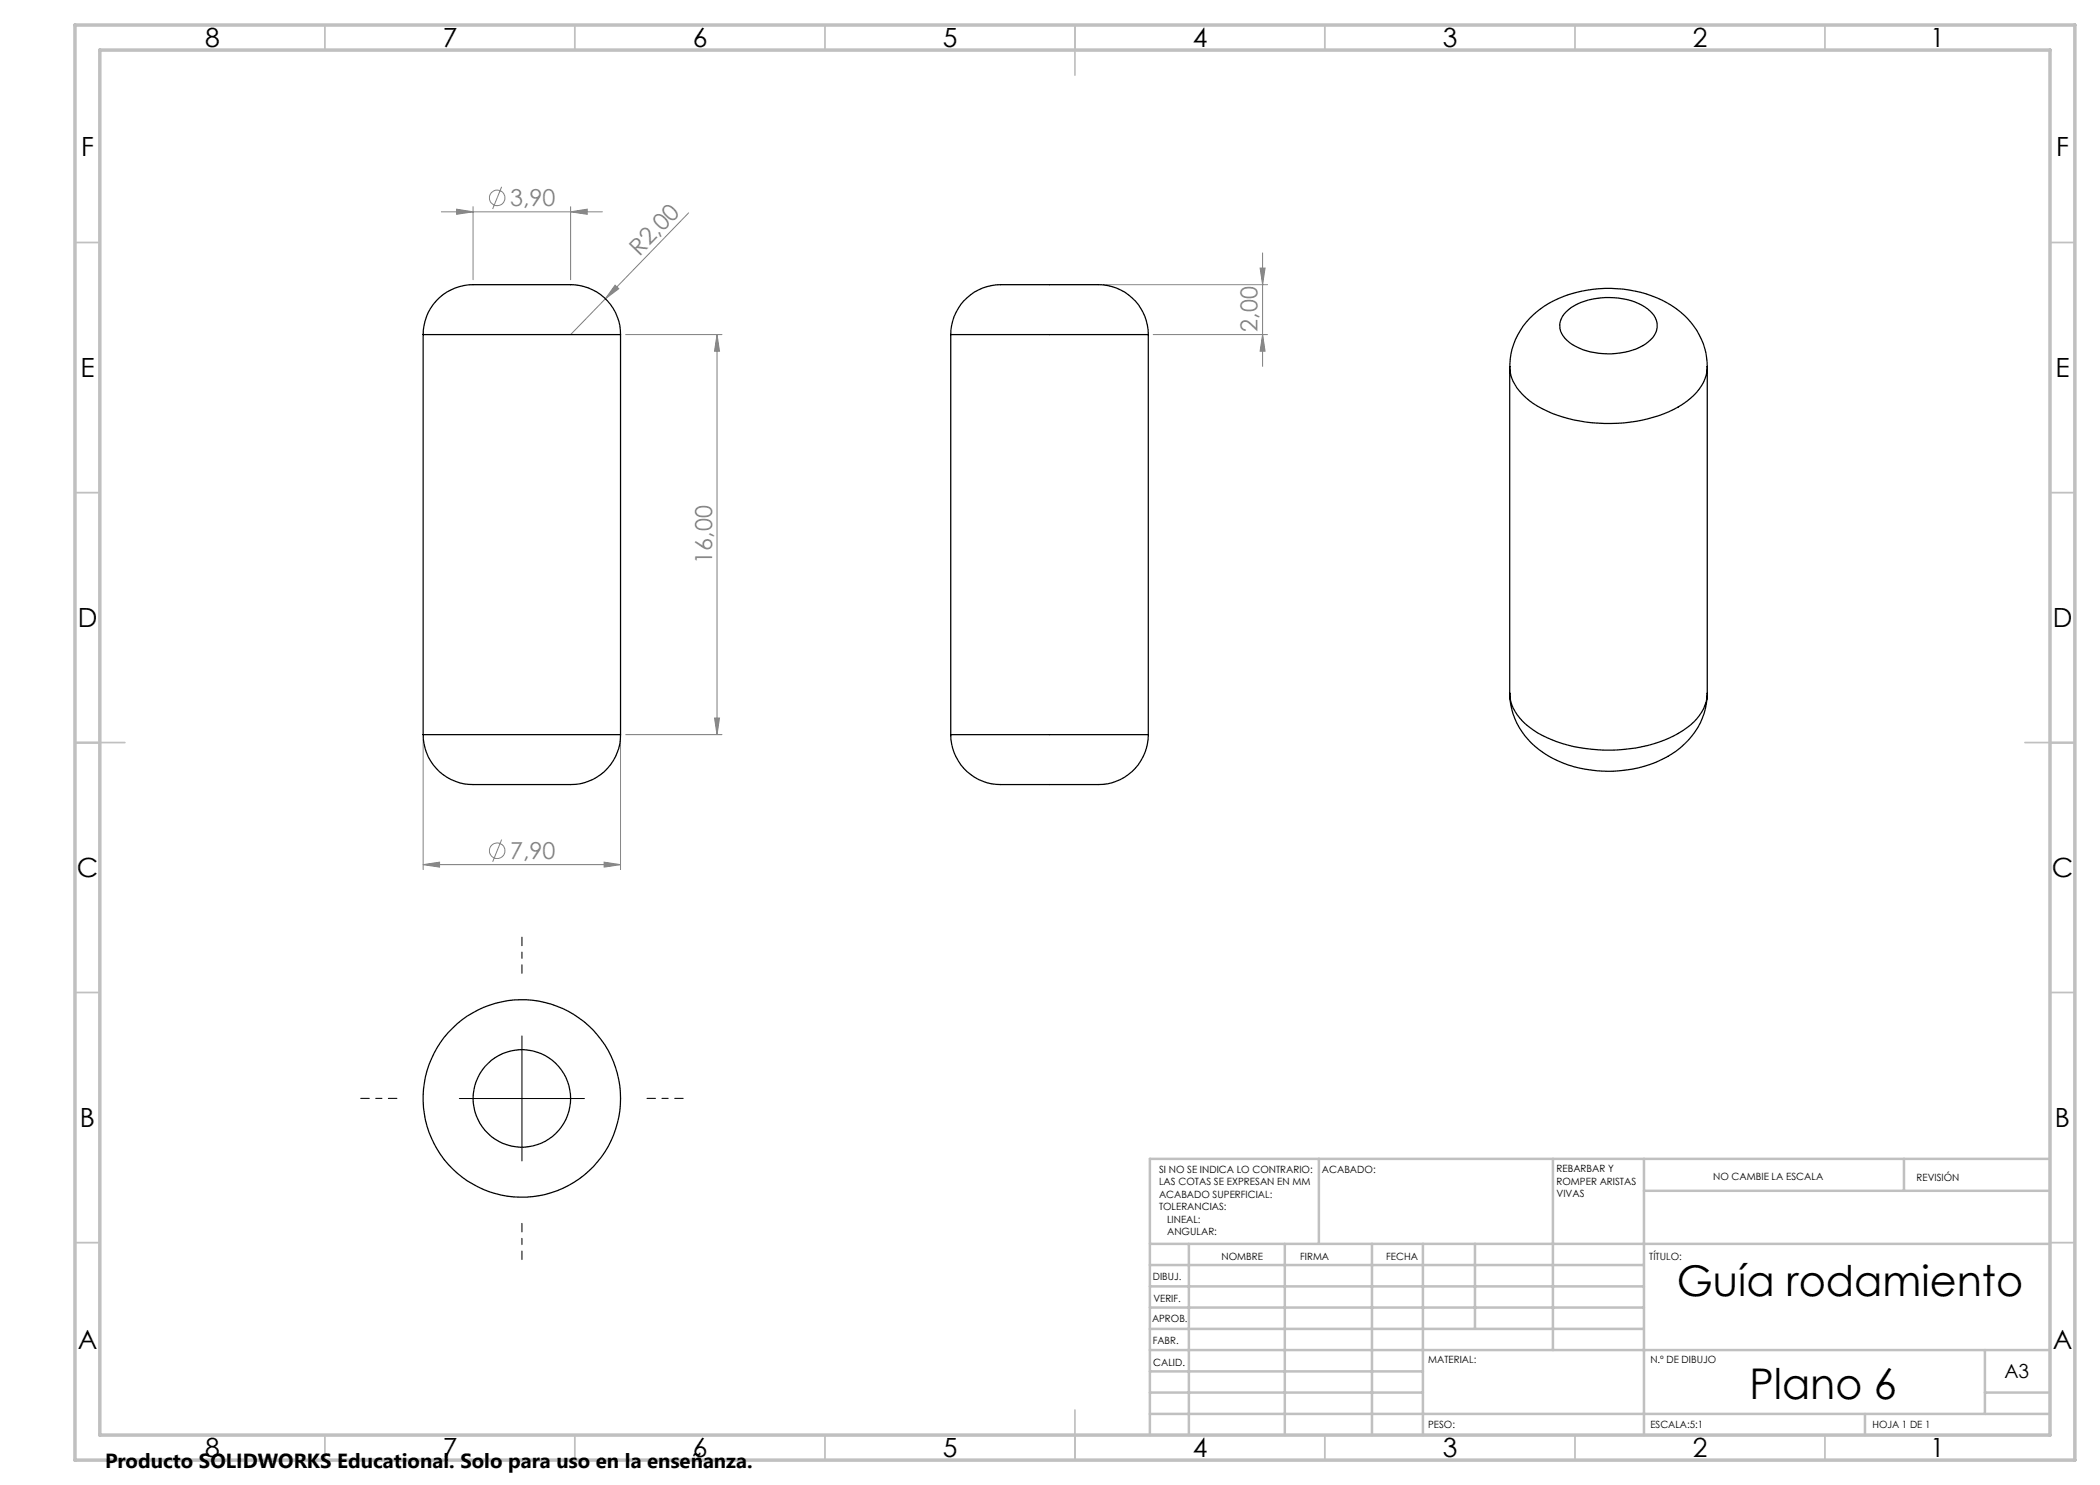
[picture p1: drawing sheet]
<svg xmlns="http://www.w3.org/2000/svg" width="420mm" height="297mm" viewBox="0 0 420 297" stroke-linecap="round" stroke-linejoin="round" font-family="sans-serif">
<g fill="none" stroke="#808080" stroke-width=".2">
<path d="M100.3 37.4l-1.8 4.4M88.3 42.4h32.2M91.3 41.8l3.3 .6-3.3 .5zM94.6 41.3v14.6M114.1 42.4l3.3-.6v1.1zM114.1 41.3v14.6M123 57l.8 .7-2.7 2.1zM137.7 42.6l-23.6 24.3M220.7 56.9h32.8M252 53.6h1l-.5 3.3zM252.5 50.6v22.7M125.1 66.9h19.3"/>
<path d="M143.4 66.9l.5 3.3h-1zM143.4 66.9v80M230.6 66.9h22.9M252.5 66.9l.5 3.3h-1zM84.6 147.9v26M124.1 147.9v26M125.1 146.9h19.3M142.9 143.6h1l-.5 3.3zM84.6 172.9l3.3-.5v1zM84.6 172.9h39.5M100.3 167.9l-1.8 4.5M120.8 172.4l3.3 .5-3.3 .5z"/>
<circle cx="99.4" cy="39.6" r="1.55"/>
<circle cx="99.4" cy="170.1" r="1.56"/>
</g>
<path d="M104.4 194.7v-7.3M79.4 219.7h-7.3M129.4 219.7h7.2M104.4 244.7v7.2" fill="none" stroke="#000" stroke-width=".2" stroke-dasharray="15.2 1.3 1.3 1.3" stroke-dashoffset="13.5"/>
<path d="M91.9 219.7h25M104.4 207.2v25" fill="none" stroke="#000" stroke-width=".2"/>
<g fill="none" stroke="#c0c0c0" stroke-width=".35">
<path d="M65 5v5M115 5v5M165 5v5M215 5v10M265 5v5M315 5v5M365 5v5M15 48.5h5M410 48.5h5M15 98.5h5M410 98.5h5M15 148.5h10"/>
<path d="M405 148.5h10M15 198.5h5M410 198.5h5M15 248.5h5M410 248.5h5M65 287v5M115 287v5M165 287v5M215 282v10M265 287v5M315 287v5M365 287v5"/>
</g>
<g fill="none" stroke="#c0c0c0" stroke-width=".5">
<path d="M263.8 231.8v17M310.6 231.8v38.2M328.8 231.8v55.2M328.8 238.2h81.2M380.8 231.8v6.4M410 231.8h-180v55.2M230 248.8h180M230 257.3h98.8M230 253h98.8M237.8 248.8v38.2M257 248.8v38.2M274.4 248.8v38.2"/>
<path d="M284.6 248.8v38.2M295 248.8v17M230 265.8h98.8M230 261.5h98.8M230 278.5h54.6M230 274.3h54.6M230 270h180M397 278.5h13M397 270v12.8M230 282.8h180M373 282.8v4.2"/>
</g>
<path d="M15 5h400v287h-400zM20 10h390v277h-390z" fill="none" stroke="#c0c0c0" stroke-width=".7"/>
<g fill="#808080">
<path d="M123 57l.8 .7-2.7 2.1z"/>
<path d="M114.1 42.4l3.3-.6v1.1zM91.3 41.8l3.3 .6-3.3 .5z"/>
<path d="M84.6 172.9l3.3-.5v1zM120.8 172.4l3.3 .5-3.3 .5z"/>
<path d="M142.9 143.6h1l-.5 3.3zM143.4 66.9l.5 3.3h-1z"/>
<path d="M252 53.6h1l-.5 3.3zM252.5 66.9l.5 3.3h-1z"/>
</g>
<g fill="none" stroke="#000" stroke-width=".25">
<path d="M84.6 66.9a10.1 10.1 0 0 1 11.4-10h16.3a10.6 10.6 0 0 1 11.5 7.3l.3 2.7M84.6 66.9h39.5M84.6 66.9v80M124.1 66.9v80M190.1 66.9a10.1 10.1 0 0 1 11.2-10h16.2a11.6 11.6 0 0 1 9.5 3.3 10 10 0 0 1 2.7 6.7M190.1 66.9h39.6M190.1 66.9v80M229.7 66.9v80M302 73.3a15 15 0 0 1 9.7-13.6 25.1 25.1 0 0 1 23.5 2 14.5 14.5 0 0 1 6.3 11.6M313.2 62.4a13.1 13.1 0 0 1 10.5-2.8 9.5 9.5 0 0 1 7.3 3.9 3.7 3.7 0 0 1-1.3 4.8 14.3 14.3 0 0 1-11.6 2.1 8.2 8.2 0 0 1-6-4.1 3.7 3.7 0 0 1 1.1-3.9zM341.5 73.3a8.6 8.6 0 0 1-4.2 7 27.3 27.3 0 0 1-16.4 4.4 26.5 26.5 0 0 1-15-4.6 9.1 9.1 0 0 1-4-6.8v65.3a9.3 9.3 0 0 0 4.8 7.4 28.6 28.6 0 0 0 19.2 3.8 21.7 21.7 0 0 0 13.4-6 8 8 0 0 0 2.2-5.2M341.5 73.3v65.3"/>
<path d="M302 138.6a15 15 0 0 0 9.5 13.5 25.1 25.1 0 0 0 23.7-1.9 14.2 14.2 0 0 0 6.3-11.6M84.6 146.9a10.1 10.1 0 0 0 11.4 10h16.3a10.6 10.6 0 0 0 10.8-5.5 9.2 9.2 0 0 0 1-4.5M84.6 146.9h39.5M190.1 146.9a10.1 10.1 0 0 0 11.2 10h16.8a10.2 10.2 0 0 0 11.6-10M190.1 146.9h39.6"/>
<circle cx="104.4" cy="219.7" r="19.7"/>
<circle cx="104.4" cy="219.7" r="9.8"/>
</g>
<g font-size="8.5">
<text x="335.4" y="259.3">Guía rodamiento</text>
<text x="349.9" y="279.7">Plano 6</text>
</g>
<g font-size="5.3">
<text x="41" y="9.5">8</text>
<text x="88.5" y="9.5">7</text>
<text x="138.5" y="9.5">6</text>
<text x="188.5" y="9.5">5</text>
<text x="238.5" y="9.5">4</text>
<text x="288.5" y="9.5">3</text>
<text x="338.5" y="9.5">2</text>
<text x="386" y="9.5">1</text>
<text x="16.2" y="31.2">F</text>
<text x="411.2" y="31.2">F</text>
<text x="16.1" y="75.5">E</text>
<text x="411.1" y="75.5">E</text>
<text x="15.5" y="125.5">D</text>
<text x="410.5" y="125.5">D</text>
<text x="15.4" y="175.5">C</text>
<text x="410.4" y="175.5">C</text>
<text x="16" y="225.5">B</text>
<text x="411" y="225.5">B</text>
<text x="15.5" y="269.7">A</text>
<text x="410.5" y="269.7">A</text>
<text x="41" y="291.5">8</text>
<text x="88.5" y="291.5">7</text>
<text x="138.5" y="291.5">6</text>
<text x="188.5" y="291.5">5</text>
<text x="238.5" y="291.5">4</text>
<text x="288.5" y="291.5">3</text>
<text x="338.5" y="291.5">2</text>
<text x="386" y="291.5">1</text>
</g>
<g font-size="4.7" fill="#808080">
<text x="102" y="41.3">3,90</text>
<text x="127.9" y="51.3" transform="rotate(-46 127.9 51.3)">R2,00</text>
<text x="251.5" y="66.4" transform="rotate(-90 251.5 66.4)">2,00</text>
<text x="142.4" y="112.7" transform="rotate(-90 142.4 112.7)">16,00</text>
<text x="102" y="171.8">7,90</text>
</g>
<text font-size="4.1" x="21" y="293.7">Producto SOLIDWORKS Educational. Solo para uso en la enseñanza.</text>
<text font-size="3.9" x="400.9" y="275.5">A3</text>
<g font-size="2">
<text x="231.8" y="234.6">SI NO SE INDICA LO CONTRARIO:</text>
<text x="231.8" y="237.1">LAS COTAS SE EXPRESAN EN MM</text>
<text x="231.8" y="239.6">ACABADO SUPERFICIAL:</text>
<text x="264.4" y="234.6">ACABADO:</text>
<text x="311.3" y="234.5">REBARBAR Y</text>
<text x="311.3" y="237">ROMPER ARISTAS</text>
<text x="311.3" y="239.5">VIVAS</text>
<text x="342.6" y="236">NO CAMBIE LA ESCALA</text>
<text x="383.3" y="236.2">REVISIÓN</text>
<text x="231.8" y="242.1">TOLERANCIAS:</text>
<text x="233.4" y="244.6">LINEAL:</text>
<text x="233.4" y="247.1">ANGULAR:</text>
<text x="244.3" y="252">NOMBRE</text>
<text x="260" y="251.9">FIRMA</text>
<text x="277.2" y="251.9">FECHA</text>
<text x="329.9" y="251.9">TÍTULO:</text>
<text x="230.6" y="256.1">DIBUJ.</text>
<text x="230.7" y="260.3">VERIF.</text>
<text x="230.4" y="264.4">APROB.</text>
<text x="230.5" y="268.8">FABR.</text>
<text x="230.7" y="273.1">CALID.</text>
<text x="285.6" y="272.5">MATERIAL:</text>
<text x="330.1" y="272.5">N.º DE DIBUJO</text>
<text x="285.6" y="285.5">PESO:</text>
<text x="330.1" y="285.6">ESCALA:5:1</text>
<text x="374.5" y="285.6">HOJA 1 DE 1</text>
</g>
</svg>
